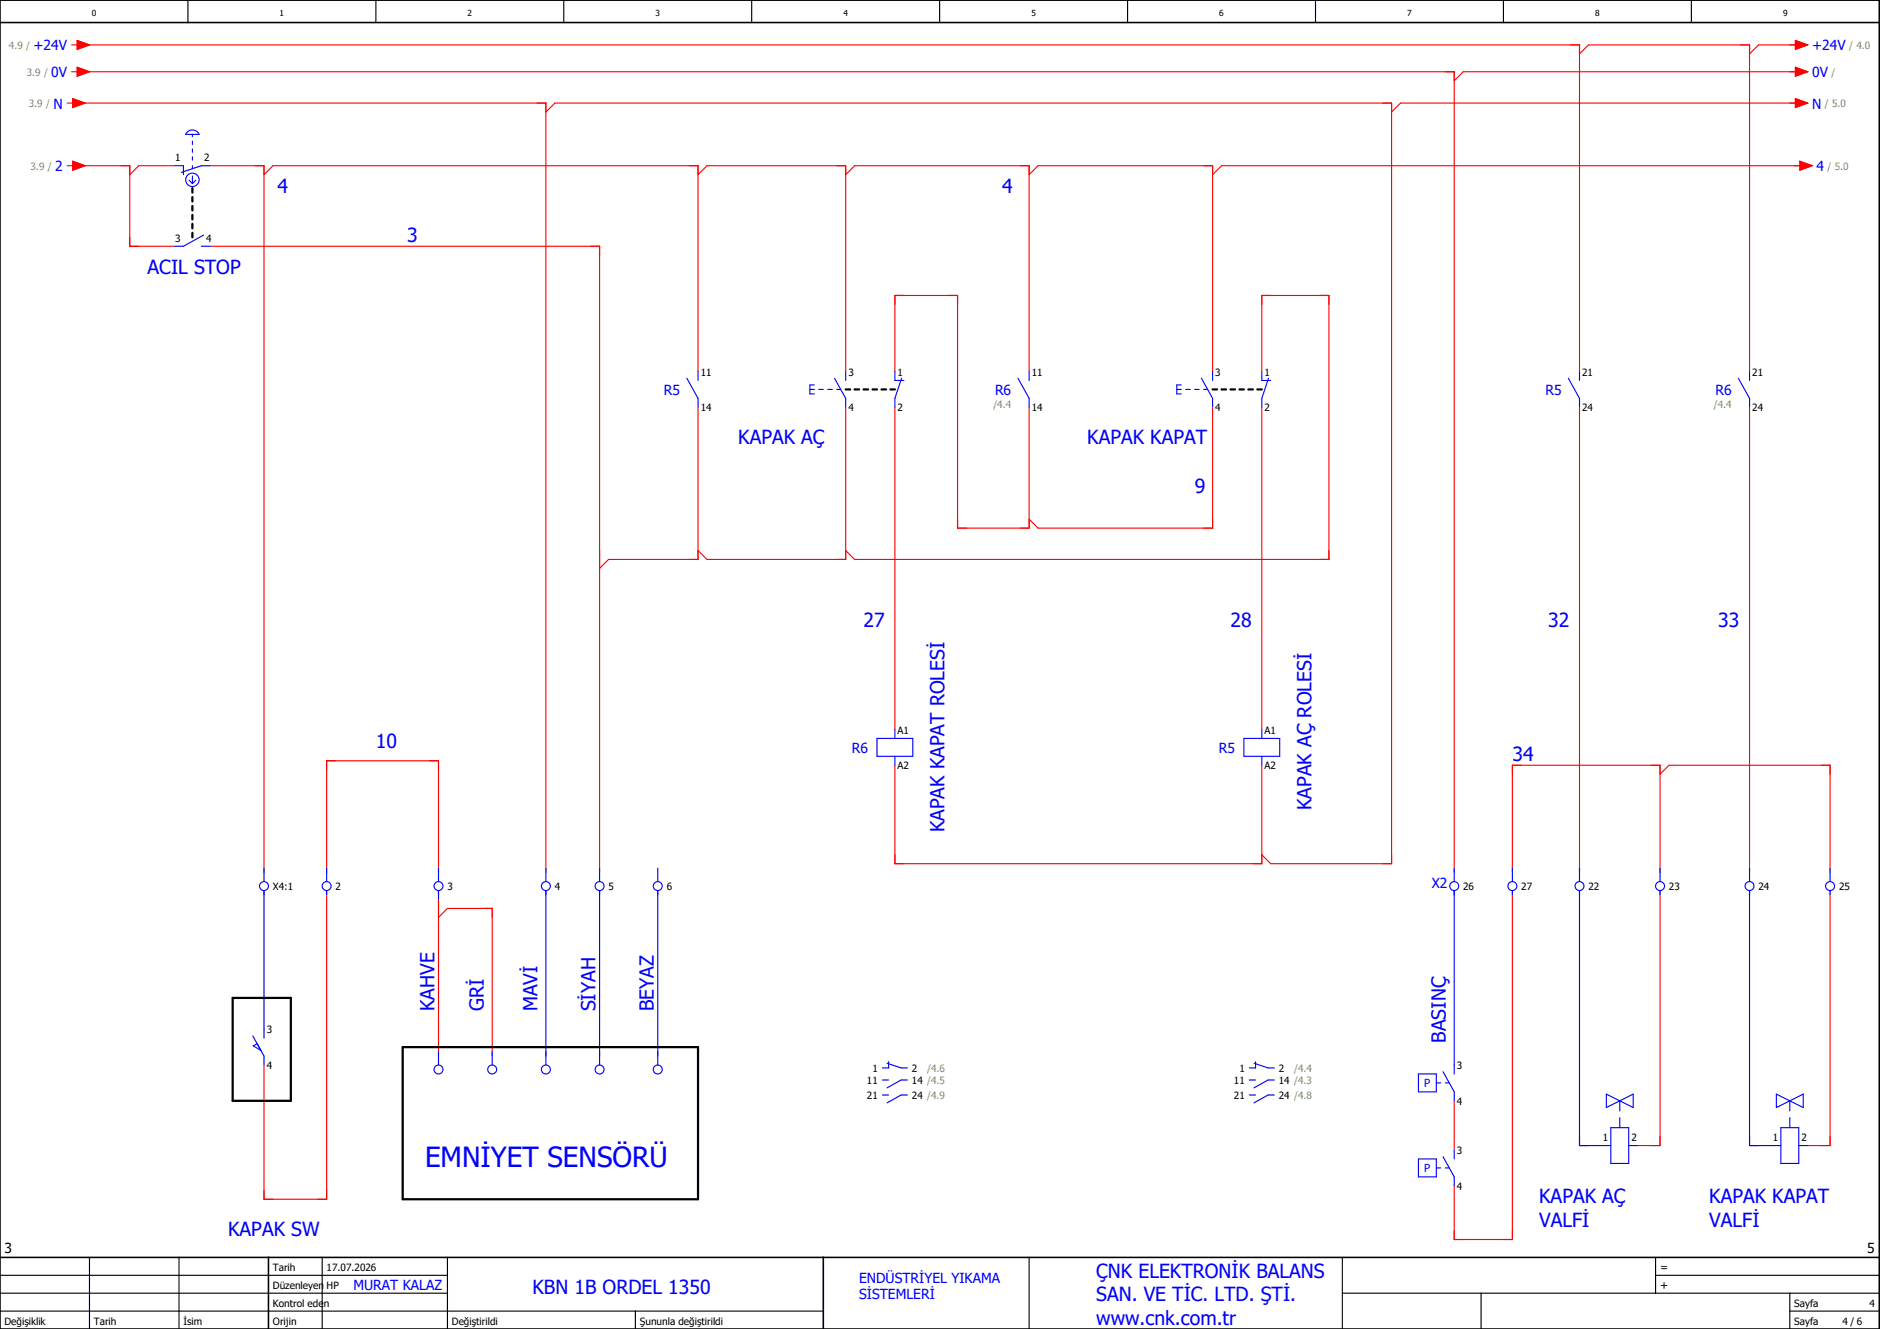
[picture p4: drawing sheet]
<svg xmlns="http://www.w3.org/2000/svg" width="420mm" height="297mm" viewBox="0 0 420 297" stroke-linecap="round" stroke-linejoin="round" font-family="sans-serif">
<g fill="none" stroke="#000" stroke-width=".25">
<path d="M42 0v5M84 0v5M126 0v5M168 0v5M210 0v5M252 0v5M294 0v5M336 0v5M378 0v5M0 293h184M0 289h100M0 285h100"/>
<path d="M20 281v16M40 281v16M72 281v16M100 281v16M142 293v4M230 281v16M300 289h120M300 281v16M331 289v8M370 285h50M370 281v8M400 293h20"/>
<path d="M400 289v8"/>
</g>
<path d="M0 5h420M0 0h420v297h-420zM0 281h420M60 281v16M184 281v16" fill="none" stroke="#000" stroke-width=".35"/>
<g fill="none" stroke="#f00" stroke-width=".25">
<path d="M16 10h1.2M16 16h1.2M17.2 9l2.8 1-2.8 1zM17.2 15l2.8 1-2.8 1zM18 10h335v73M18 16h307v179M353 12l2-2h36v73M401.2 9l2.8 1-2.8 1zM401.2 15l2.8 1-2.8 1zM402 10h-9l-2 2M402 16h-75l-2 2M15 37h1.3"/>
<path d="M15 23h1.3M16.3 36l2.7 1-2.7 1zM16.3 22l2.7 1-2.7 1zM17 37h12v18h10M17 23h105v172M39 37h-8l-2 2M47 37h12v158M59 39l2-2h95v46M122 25l2-2h187v170h-27l-2-2M156 39l2-2h31v46M189 39l2-2h39v46M230 39l2-2h39v46"/>
<path d="M401.2 22l2.8 1-2.8 1zM402 23h-89l-2 2M402.3 36l2.7 1-2.7 1zM403 37h-130l-2 2M47 55h87v140M156 91v34h-20l-2 2M189 91v34h-31l-2-2M200 83v-17h14v52h16v-27M200 91v72M271 91v27h-39l-2-2M282 83v-17h15v59h-106l-2-2M282 91v72"/>
<path d="M353 91v104M391 91v104M200 171v22h82v-22M371 173l2-2h36v24M73 199v69h-14v-30M73 195v-25h25v25M338 195v-24h33v24M338 199v78h-13v-12M371 199v57h-5M409 199v57h-5M98 201v35M98 205l2-2h10v33"/>
<path d="M325 246v11"/>
</g>
<g fill="none" stroke="#00f" stroke-width=".25">
<path d="M39 37h2v2M41.9 29.5a1.62 1.62 0 0 1 2.6 .5h-3zM43 30v.5M43 31.5v.8M43 33.3v.7M43 35v.8M43 37v.7M43 39.4v1.6M47 37h-2l-4.5 1.5M42.3 40.3l.7 .7M43.8 40.3l-.8 .7M45 55h2"/>
<path d="M45.5 52.5l-4.5 2.5h-2M153.5 84.5l2.5 4.5v2M156 83v2M181 87h1M182 86h-1v2h1M183 87h1M185 87h1M186.5 84.5l2.5 4.5v2M187 87h.9M189 83v2M200 83v2h2M201.5 84.5l-1.5 4.5v2"/>
<path d="M227.5 84.5l2.5 4.5v2M230 83v2M263 87h1M264 86h-1v2h1M265 87h1M267 87h1M268.5 84.5l2.5 4.5v2M269 87h.9M271 83v2M282 83v2h2M283.5 84.5l-1.5 4.5v2M350.5 84.5l2.5 4.5v2"/>
<path d="M353 83v2M388.5 84.5l2.5 4.5v2M391 83v2M196 165h8v4h-8zM200 163v2M200 169v2M278 165h8v4h-8zM282 163v2M282 169v2M59 194v3M59 199v33M73 194v3"/>
<path d="M73 199v1M98 194v3M98 199v4M122 194v3M122 199v39M134 194v3M134 199v39M147 194v3M147 199v39M325 194v3M325 199v41M338 194v3"/>
<path d="M338 199v1M353 199v57h7M353 194v3M371 194v3M371 199v1M391 199v57h7M391 194v3M409 194v3M409 199v1M56.5 231.5l2.5 4.5v2M57.5 233.3l-.9 .5 1.7 1M98 235v3"/>
<path d="M110 235v3M198.3 237.6l3.1 1.1h1.4M198.6 237.3v1.4h-1.4M280.3 237.6l3.1 1.1h1.4M280.6 237.3v1.4h-1.4M322.5 239.5l2.5 4.5v2M197.2 241.4h1.4M197.2 244.7h1.4M202.8 241.4h-1.4l-3.1 1.7M202.8 244.7h-1.4l-3.1 1.8M279.2 241.4h1.4M279.2 244.7h1.4"/>
<path d="M284.8 241.4h-1.4l-3.1 1.7M284.8 244.7h-1.4l-3.1 1.8M317 240h4v4h-4zM317 259h4v4h-4zM321 242h1M322.5 258.5l2.5 4.5v2M323 242h.9M325 257v2M359 244.5v3l6-3v3zM360 252h4v8h-4zM362 246v2.3M362 249.8v2.2"/>
<path d="M364 256h2M397 244.5v3l6-3v3zM398 252h4v8h-4zM400 246v2.3M400 249.8v2.2M402 256h2M321 261h1M323 261h.9"/>
<circle cx="43" cy="40.2" r="1.5"/>
<circle cx="59" cy="198" r="1"/>
<circle cx="73" cy="198" r="1"/>
<circle cx="98" cy="198" r="1"/>
<circle cx="122" cy="198" r="1"/>
<circle cx="134" cy="198" r="1"/>
<circle cx="147" cy="198" r="1"/>
<circle cx="325" cy="198" r="1"/>
<circle cx="338" cy="198" r="1"/>
<circle cx="353" cy="198" r="1"/>
<circle cx="371" cy="198" r="1"/>
<circle cx="391" cy="198" r="1"/>
<circle cx="409" cy="198" r="1"/>
<circle cx="98" cy="239" r="1"/>
<circle cx="110" cy="239" r="1"/>
<circle cx="122" cy="239" r="1"/>
<circle cx="134" cy="239" r="1"/>
<circle cx="147" cy="239" r="1"/>
</g>
<g fill="none" stroke="#000" stroke-width=".5">
<path d="M43 42v1M43 44v1M43 46v1M43 48v1M43 50v1M43 52v1M189 87h1M191 87h1M193 87h1M195 87h1M197 87h1M199 87h1"/>
<path d="M271 87h1M273 87h1M275 87h1M277 87h1M279 87h1M281 87h1M52 223h13v23h-13zM90 234h66v34h-66z"/>
</g>
<g fill="#f00" stroke="#f00" stroke-width=".22">
<path d="M16.3 36l2.7 1-2.7 1z"/>
<path d="M402.3 36l2.7 1-2.7 1z"/>
<path d="M16.3 22l2.7 1-2.7 1z"/>
<path d="M401.2 22l2.8 1-2.8 1z"/>
<path d="M17.2 9l2.8 1-2.8 1z"/>
<path d="M17.2 15l2.8 1-2.8 1z"/>
<path d="M401.2 9l2.8 1-2.8 1z"/>
<path d="M401.2 15l2.8 1-2.8 1z"/>
</g>
<text font-size="6.2" fill="#00f" x="95" y="260.8">EMNİYET SENSÖRÜ</text>
<g font-size="4.3" fill="#00f">
<text x="62" y="43.1">4</text>
<text x="224" y="43.1">4</text>
<text x="91" y="54.1">3</text>
<text x="33" y="61.1">ACIL STOP</text>
<text x="165" y="99.1">KAPAK AÇ</text>
<text x="243" y="99.1">KAPAK KAPAT</text>
<text x="267" y="110.1">9</text>
<text x="193" y="140.1">27</text>
<text x="275" y="140.1">28</text>
<text x="346" y="140.1">32</text>
<text x="384" y="140.1">33</text>
<text x="84" y="167.1">10</text>
<text x="338" y="170.1">34</text>
<text x="293.1" y="181" transform="rotate(-90 293.1 181)">KAPAK AÇ ROLESİ</text>
<text x="211.1" y="186" transform="rotate(-90 211.1 186)">KAPAK KAPAT ROLESİ</text>
<text x="97.1" y="226" transform="rotate(-90 97.1 226)">KAHVE</text>
<text x="108.1" y="226" transform="rotate(-90 108.1 226)">GRİ</text>
<text x="120.1" y="226" transform="rotate(-90 120.1 226)">MAVİ</text>
<text x="133.1" y="226" transform="rotate(-90 133.1 226)">SİYAH</text>
<text x="146.1" y="226" transform="rotate(-90 146.1 226)">BEYAZ</text>
<text x="323.1" y="233" transform="rotate(-90 323.1 233)">BASINÇ</text>
<text x="344" y="268.9">KAPAK AÇ</text>
<text x="382" y="268.9">KAPAK KAPAT</text>
<text x="344" y="274.1">VALFİ</text>
<text x="382" y="274.1">VALFİ</text>
<text x="51" y="276.1">KAPAK SW</text>
<text x="245" y="285.6">ÇNK ELEKTRONİK BALANS</text>
<text x="119" y="289.1">KBN 1B ORDEL 1350</text>
<text x="245" y="290.9">SAN. VE TİC. LTD. ŞTİ.</text>
<text x="245" y="296.1">www.cnk.com.tr</text>
</g>
<g font-size="3.1" fill="#00f">
<text x="7.5" y="11.3">+24V</text>
<text x="405" y="11.3">+24V</text>
<text x="11.5" y="17.3">0V</text>
<text x="405" y="17.3">0V</text>
<text x="11.9" y="24.3">N</text>
<text x="405" y="24.3">N</text>
<text x="12.3" y="38.3">2</text>
<text x="406" y="38.3">4</text>
<text x="148.4" y="88.3">R5</text>
<text x="222.4" y="88.3">R6</text>
<text x="345.4" y="88.3">R5</text>
<text x="383.4" y="88.3">R6</text>
<text x="190.4" y="168.3">R6</text>
<text x="272.4" y="168.3">R5</text>
<text x="320" y="198.4">X2</text>
<text x="192" y="286.6">ENDÜSTRİYEL YIKAMA</text>
<text x="79" y="288.4">MURAT KALAZ</text>
<text x="192" y="290.4">SİSTEMLERİ</text>
</g>
<g font-size="3.1">
<text x="1" y="280">3</text>
<text x="417.3" y="280">5</text>
</g>
<g font-size="2.5" fill="#00f">
<text x="318.3" y="243">P</text>
<text x="318.3" y="262">P</text>
</g>
<g font-size="2.5">
<text x="371" y="284">=</text>
<text x="371" y="288">+</text>
</g>
<g font-size="2.2" fill="#7ca552">
<text x="2" y="10.9">4.9 /</text>
<text x="413.3" y="10.9">/ 4.0</text>
<text x="6" y="16.9">3.9 /</text>
<text x="409.3" y="16.9">/</text>
<text x="6.4" y="23.9">3.9 /</text>
<text x="407.8" y="23.9">/ 5.0</text>
<text x="6.8" y="37.9">3.9 /</text>
<text x="408.4" y="37.9">/ 5.0</text>
<text x="222" y="91.2">/4.4</text>
<text x="383" y="91.2">/4.4</text>
<text x="207.2" y="239.6">/4.6</text>
<text x="289.2" y="239.6">/4.4</text>
</g>
<g font-size="2.2">
<text x="39.2" y="36">1</text>
<text x="45.6" y="36">2</text>
<text x="39.2" y="54">3</text>
<text x="46.1" y="54">4</text>
<text x="156.6" y="84">11</text>
<text x="189.6" y="84">3</text>
<text x="200.6" y="84">1</text>
<text x="230.6" y="84">11</text>
<text x="271.6" y="84">3</text>
<text x="282.6" y="84">1</text>
<text x="353.6" y="84">21</text>
<text x="391.6" y="84">21</text>
<text x="156.6" y="91.9">14</text>
<text x="189.6" y="91.9">4</text>
<text x="200.6" y="91.9">2</text>
<text x="230.6" y="91.9">14</text>
<text x="271.6" y="91.9">4</text>
<text x="282.6" y="91.9">2</text>
<text x="353.6" y="91.9">24</text>
<text x="391.6" y="91.9">24</text>
<text x="200.6" y="164">A1</text>
<text x="282.6" y="164">A1</text>
<text x="200.6" y="171.9">A2</text>
<text x="282.6" y="171.9">A2</text>
<text x="61" y="198.9">X4:1</text>
<text x="75" y="198.9">2</text>
<text x="100" y="198.9">3</text>
<text x="124" y="198.9">4</text>
<text x="136" y="198.9">5</text>
<text x="149" y="198.9">6</text>
<text x="327" y="198.9">26</text>
<text x="340" y="198.9">27</text>
<text x="355" y="198.9">22</text>
<text x="373" y="198.9">23</text>
<text x="393" y="198.9">24</text>
<text x="411" y="198.9">25</text>
<text x="59.6" y="231">3</text>
<text x="59.6" y="238.9">4</text>
<text x="195" y="239.6">1</text>
<text x="203.8" y="239.6">2</text>
<text x="277" y="239.6">1</text>
<text x="285.8" y="239.6">2</text>
<text x="325.6" y="239">3</text>
<text x="193.8" y="242.3">11</text>
<text x="193.8" y="245.6">21</text>
<text x="203.8" y="242.3">14 /4.5</text>
<text x="203.8" y="245.6">24 /4.9</text>
<text x="275.8" y="242.3">11</text>
<text x="275.8" y="245.6">21</text>
<text x="285.8" y="242.3">14 /4.3</text>
<text x="285.8" y="245.6">24 /4.8</text>
<text x="325.6" y="246.9">4</text>
<text x="325.6" y="258">3</text>
<text x="358.2" y="255">1</text>
<text x="364.6" y="255">2</text>
<text x="396.2" y="255">1</text>
<text x="402.6" y="255">2</text>
<text x="325.6" y="265.9">4</text>
<text x="61" y="284">Tarih</text>
<text x="73" y="284">17.07.2026</text>
<text x="61" y="288">Düzenleyen</text>
<text x="61" y="292">Kontrol eden</text>
<text x="73" y="288">HP</text>
<text x="401" y="292">Sayfa</text>
<text x="417.8" y="292">4</text>
<text x="1" y="296">Değişiklik</text>
<text x="21" y="296">Tarih</text>
<text x="41" y="296">İsim</text>
<text x="61" y="296">Orijin</text>
<text x="101" y="296">Değiştirildi</text>
<text x="143" y="296">Şununla değiştirildi</text>
<text x="401" y="296">Sayfa</text>
<text x="411.8" y="296">4 / 6</text>
</g>
<g font-size="1.9">
<text x="20.5" y="3.7">0</text>
<text x="62.5" y="3.7">1</text>
<text x="104.5" y="3.7">2</text>
<text x="146.5" y="3.7">3</text>
<text x="188.5" y="3.7">4</text>
<text x="230.5" y="3.7">5</text>
<text x="272.5" y="3.7">6</text>
<text x="314.5" y="3.7">7</text>
<text x="356.5" y="3.7">8</text>
<text x="398.5" y="3.7">9</text>
</g>
</svg>
